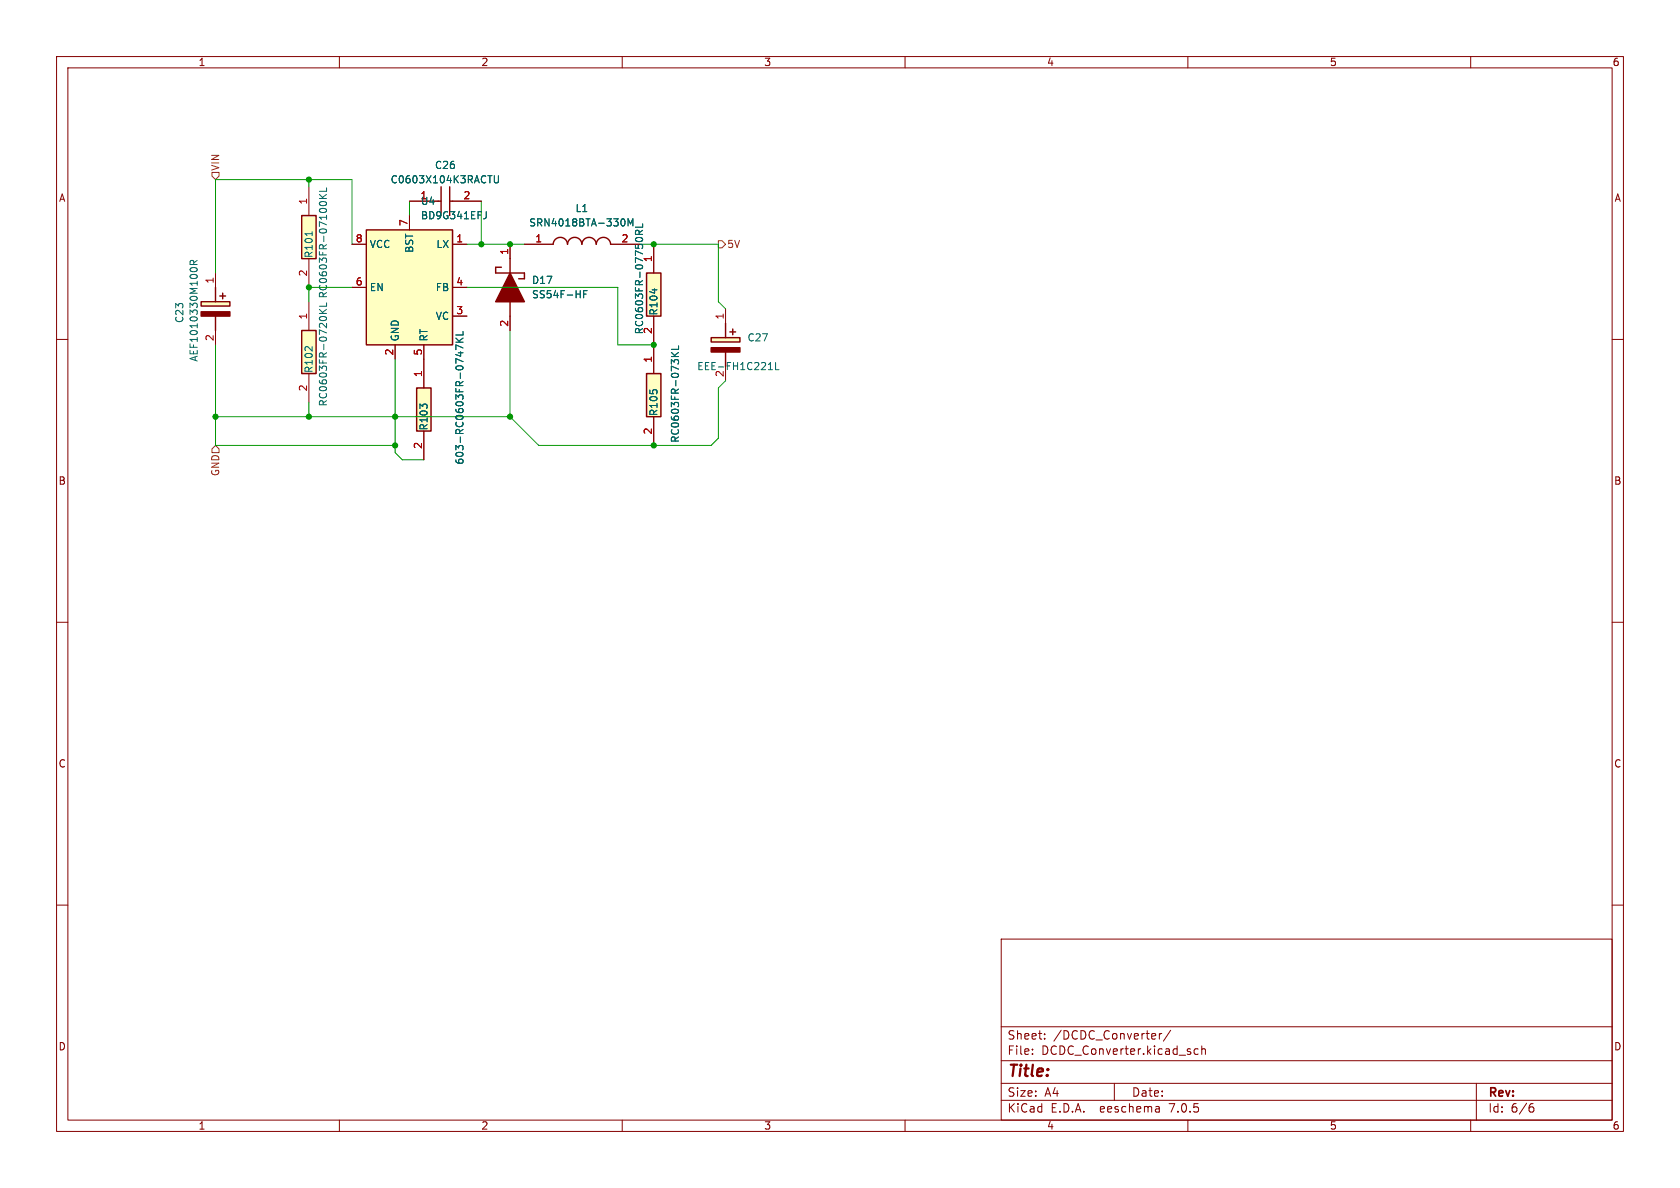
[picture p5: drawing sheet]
<svg xmlns="http://www.w3.org/2000/svg" width="297mm" height="210mm" viewBox="0 0 297 210" stroke-linecap="round" stroke-linejoin="round" font-family="sans-serif">
<g fill="none" stroke="#840000" stroke-width=".18">
<path d="M10 10h277v190h-277zM12 12h273v186h-273zM60 10v2M110 10v2M160 10v2M210 10v2M260 10v2M54.6 33v5.1M72.4 35.6h5.1M72.4 38.1v2.5M80 35.6h5.1M10 60h2"/>
<path d="M38.1 48.3v2.5M38.1 58.4v2.6M54.6 45.7v5.1M54.6 53.3v5.1M62.2 43.2h2.6M62.2 50.8h2.6M80 43.2h2.5M80 55.9h2.5M80 50.8h2.5M90.2 43.2v2.5M90.2 55.9v2.5M92.7 43.2h5.1"/>
<path d="M107.9 43.2h5.1M115.6 43.2v5.1M115.6 55.9v10.1M128.3 54.6v2.6M285 60h2M54.6 66v5.1M69.8 61v2.5M74.9 61v7.6M74.9 76.2v5.1M115.6 73.7v5M128.3 64.8v2.5M10 110h2"/>
<path d="M285 110h2M10 160h2M285 160h2M177 166h108v32h-108zM60 198v2M110 198v2M160 198v2M177 194.5h108M177 191.5h108M177 187.5h108M177 181.5h108M182.5 186.3v.1"/>
<path d="M182.5 185.5v.1M184.7 183.6v.1M184.7 182.8v.1M197 191.5v3M204.5 195.6l.4 .1 .1 .9M205 182.7v1M205 196.5l-.5 .1M205 196h-.5M205.4 182.7l-.3 .1-.1 .2M207 182.1l-1.3 2M210 198v2M211.8 185.5l-.4-.1-.3 .3v.4l.1 .2h.6"/>
<path d="M212.5 185.5l.2-.1 .3 .1 .1 .9M212.5 184.9v1.5M260 198v2M261 191.5v6.5M270.5 195.7h.4l.3 .3-.2 .5h-.5M271 195.1l-.5 .1"/>
</g>
<g fill="none" stroke="#840000" stroke-width=".25">
<path d="M53.3 38.1h2.6v7.6h-2.6zM77.5 35.6h.5M78 33v5.1M79.5 35.6h.5M79.5 33v5.1M35.6 53.3h5v.8h-5zM38.1 50.8v2.5M38.1 55.9v2.5M38.9 52.3h1M39.4 51.8v1M53.3 58.4h2.6v7.6h-2.6zM64.8 40.6h15.2v20.4h-15.2z"/>
<path d="M88.6 47.2h-1v1.1h5.1v1h-1M90.2 45.7v2.6M90.2 53.3v2.6M97.8 43.2a1.27 1.27 0 0 1 1.3-1.2 1.27 1.27 0 0 1 1.2 1.2 1.27 1.27 0 0 1 1.3-1.2 1.27 1.27 0 0 1 1.3 1.2 1.27 1.27 0 0 1 1.2-1.2 1.27 1.27 0 0 1 1.3 1.2 1.27 1.27 0 0 1 1.3-1.2 1.27 1.27 0 0 1 1.2 1.2M114.3 48.3h2.5v7.6h-2.5zM125.7 59.7h5.1v.8h-5.1zM128.3 57.2v2.5M129 58.7h1M129.5 58.2v1M73.7 68.6h2.5v7.6h-2.5zM114.3 66h2.5v7.7h-2.5zM128.3 62.2v2.6"/>
</g>
<g fill="#840000" stroke="#840000" stroke-width=".25">
<path d="M90.2 48.3l2.5 5h-5.1z"/>
<path d="M125.7 61.5h5.1v.7h-5.1z"/>
<path d="M35.6 55.1h5v.8h-5z"/>
</g>
<g fill="none" stroke="#006464" stroke-width=".18">
<path d="M56.5 35.1h1.2M56.5 34.4l.7 .7M56.6 35.8l.3-.2 .7 .2M57.7 33.2v.6h-1.2M57.7 34.4l-.7 .5M86 37.4v.9l-.4 .4M87.4 31.1v1l.2 .2h.4l.1-.2v-1M110.1 38.7a.68 .68 0 0 1 .4 .6 .68 .68 0 0 1-.4 .6M111 39.9v-1.2l.5 .9 .4-.9v1.2M113.6 39.6v.6h-1.3M33.7 47.4l.4-.1 .6 .1M34.3 46.8l-.1-.6-.2-.2-.3 .1-.1 .7h1.3"/>
<path d="M34.9 46l-.6 .5M55.2 41v.7M56.5 55.4h1.2M56.5 54.7l.7 .7M57.7 54.7l-.7 .5M57.7 53.5v.6h-1.2M80.6 59.8l.7 .7M81.9 59.8l-.8 .5M81.9 58.6v.6h-1.3M103.2 52h.4M103.8 51.4h-.6v1.2M113 41.4l-.1-.6-.1-.1-.3 .1-.2 .6h1.3"/>
<path d="M113.6 40.7l-.6 .4M80.6 60.5h1.3M81 62.4h.9M81.4 62.2v.8M81.9 61.5l-1.3-.5v.8M118.7 63h1.3M118.7 62.3l.7 .7M120 62.3l-.8 .5M120 61.2v.6h-1.3M135.8 65.3h.8M137.1 64.1v1.2h.6"/>
</g>
<g fill="#ffffc2" stroke="#ffffc2" stroke-width=".18">
<path d="M114.3 48.3h2.5v7.6h-2.5z"/>
<path d="M114.3 66h2.5v7.7h-2.5z"/>
<path d="M125.7 59.7h5.1v.8h-5.1z"/>
<path d="M73.7 68.6h2.5v7.6h-2.5z"/>
<path d="M64.8 40.6h15.2v20.4h-15.2z"/>
<path d="M53.3 58.4h2.6v7.6h-2.6z"/>
<path d="M53.3 38.1h2.6v7.6h-2.6z"/>
<path d="M35.6 53.3h5v.8h-5z"/>
</g>
<path d="M37.5 30.5h1.2v.6l-.6 .7-.6-.7zM127 42.5h.6l.7 .7-.7 .6h-.6zM38.1 78.7l.6 .7v.6h-1.2v-.6z" fill="none" stroke="#725600" stroke-width=".18"/>
<g fill="none" stroke="#009600" stroke-width=".18">
<path d="M54.6 31.8v1.2M72.4 35.6v2.5M85.1 35.6v7.6M62.2 43.2v-11.4h-24.1v16.5M62.2 50.8h-7.6v2.5M82.5 43.2h10.2M82.5 50.8h26.7v10.2h6.4M90.2 58.4v15.3M113 43.2h14v10.1l1.3 1.3M38.1 61v17.7h31.7M38.1 73.7h52.1M54.6 71.1v2.6"/>
<path d="M69.8 63.5v16.5l1.3 1.3h3.8M128.3 67.3l-1.3 1.3v8.9l-1.3 1.2h-30.5l-5-5"/>
</g>
<g fill="#009600" stroke="#009600" stroke-width=".18">
<circle cx="115.6" cy="78.7" r=".46"/>
<circle cx="115.6" cy="61" r=".46"/>
<circle cx="90.2" cy="73.7" r=".46"/>
<circle cx="115.6" cy="43.2" r=".46"/>
<circle cx="69.8" cy="78.7" r=".46"/>
<circle cx="69.8" cy="73.7" r=".46"/>
<circle cx="85.1" cy="43.2" r=".46"/>
<circle cx="90.2" cy="43.2" r=".46"/>
<circle cx="54.6" cy="73.7" r=".46"/>
<circle cx="54.6" cy="50.8" r=".46"/>
<circle cx="54.6" cy="31.8" r=".46"/>
<circle cx="38.1" cy="73.7" r=".46"/>
</g>
<text font-size="2.8" fill="#840000" x="178" y="190.8">Title:</text>
<g font-size="2.1" fill="#840000">
<text x="178" y="183.9">Sheet:</text>
<text x="186.2" y="183.9">/DCDC_Converter/</text>
<text x="178" y="186.6">File:</text>
<text x="184" y="186.6">DCDC_Converter.kicad_sch</text>
<text x="178" y="196.8">KiCad</text>
<text x="178" y="194">Size:</text>
<text x="184.6" y="194">A4</text>
<text x="185.7" y="196.8">E.D.A.</text>
<text x="194.4" y="196.8">eeschema</text>
<text x="200" y="194">Date:</text>
<text x="206.7" y="196.8">7.0.5</text>
<text x="263" y="194.2">Rev:</text>
<text x="263" y="196.8">Id:</text>
<text x="267" y="196.8">6/6</text>
</g>
<g font-size="1.8" fill="#840000">
<text x="35" y="11.8">1</text>
<text x="85" y="11.8">2</text>
<text x="135" y="11.8">3</text>
<text x="185" y="11.8">4</text>
<text x="235" y="11.8">5</text>
<text x="285" y="11.8">6</text>
<text x="10.4" y="35.8">A</text>
<text x="285.4" y="35.8">A</text>
<text x="10.3" y="85.8">B</text>
<text x="285.3" y="85.8">B</text>
<text x="10.3" y="135.8">C</text>
<text x="285.3" y="135.8">C</text>
<text x="10.3" y="185.8">D</text>
<text x="285.3" y="185.8">D</text>
<text x="35" y="199.8">1</text>
<text x="85" y="199.8">2</text>
<text x="135" y="199.8">3</text>
<text x="185" y="199.8">4</text>
<text x="235" y="199.8">5</text>
<text x="285" y="199.8">6</text>
</g>
<g font-size="1.8" fill="#725600">
<text x="38.9" y="30.3" transform="rotate(-90 38.9 30.3)">VIN</text>
<text x="128.5" y="44">5V</text>
<text x="38.9" y="84.2" transform="rotate(-90 38.9 84.2)">GND</text>
</g>
<g font-size="1.8" fill="#006464">
<text x="69" y="32.6">C0603X104K3RACTU</text>
<text x="74.3" y="35.3">1</text>
<text x="76.8" y="30">C26</text>
<text x="74.4" y="36.4">U4</text>
<text x="74.4" y="38.9">BD9G341EFJ</text>
<text x="93.5" y="40.2">SRN4018BTA-330M</text>
<text x="101.7" y="37.7">L1</text>
<text x="55.4" y="45.7" transform="rotate(-90 55.4 45.7)">R101</text>
<text x="65.3" y="44">VCC</text>
<text x="73.2" y="44.7" transform="rotate(-90 73.2 44.7)">BST</text>
<text x="77.1" y="44">LX</text>
<text x="58" y="52.8" transform="rotate(-90 58 52.8)">RC0603FR-07100KL</text>
<text x="65.3" y="51.6">EN</text>
<text x="77" y="51.6">FB</text>
<text x="94" y="50.4">D17</text>
<text x="94" y="52.9">SS54F-HF</text>
<text x="32.6" y="57.2" transform="rotate(-90 32.6 57.2)">C23</text>
<text x="77" y="56.7">VC</text>
<text x="113.9" y="59.2" transform="rotate(-90 113.9 59.2)">RC0603FR-07750RL</text>
<text x="116.4" y="55.8" transform="rotate(-90 116.4 55.8)">R104</text>
<text x="35.1" y="64" transform="rotate(-90 35.1 64)">AEF1010330M100R</text>
<text x="55.4" y="66" transform="rotate(-90 55.4 66)">R102</text>
<text x="70.7" y="60.5" transform="rotate(-90 70.7 60.5)">GND</text>
<text x="75.8" y="60.5" transform="rotate(-90 75.8 60.5)">RT</text>
<text x="123.2" y="65.6">EEE-FH1C221L</text>
<text x="132.1" y="60.5">C27</text>
<text x="58" y="71.9" transform="rotate(-90 58 71.9)">RC0603FR-0720KL</text>
<text x="75.8" y="76.2" transform="rotate(-90 75.8 76.2)">R103</text>
<text x="116.4" y="73.6" transform="rotate(-90 116.4 73.6)">R105</text>
<text x="82.1" y="82.2" transform="rotate(-90 82.1 82.2)">603-RC0603FR-0747KL</text>
<text x="120.2" y="78.3" transform="rotate(-90 120.2 78.3)">RC0603FR-073KL</text>
</g>
<g font-size="1.8" fill="#a90000">
<text x="81.9" y="35.3">2</text>
<text x="54.4" y="36.2" transform="rotate(-90 54.4 36.2)">1</text>
<text x="72.1" y="40" transform="rotate(-90 72.1 40)">7</text>
<text x="62.8" y="42.9">8</text>
<text x="80.6" y="42.9">1</text>
<text x="89.9" y="45.1" transform="rotate(-90 89.9 45.1)">1</text>
<text x="94.6" y="42.9">1</text>
<text x="109.8" y="42.9">2</text>
<text x="115.3" y="46.4" transform="rotate(-90 115.3 46.4)">1</text>
<text x="37.8" y="50.2" transform="rotate(-90 37.8 50.2)">1</text>
<text x="54.4" y="48.9" transform="rotate(-90 54.4 48.9)">2</text>
<text x="62.8" y="50.5">6</text>
<text x="80.6" y="50.5">4</text>
<text x="54.4" y="56.5" transform="rotate(-90 54.4 56.5)">1</text>
<text x="80.6" y="55.6">3</text>
<text x="89.9" y="57.8" transform="rotate(-90 89.9 57.8)">2</text>
<text x="115.3" y="59.1" transform="rotate(-90 115.3 59.1)">2</text>
<text x="128" y="56.5" transform="rotate(-90 128 56.5)">1</text>
<text x="37.8" y="60.4" transform="rotate(-90 37.8 60.4)">2</text>
<text x="69.6" y="62.9" transform="rotate(-90 69.6 62.9)">2</text>
<text x="74.7" y="62.9" transform="rotate(-90 74.7 62.9)">5</text>
<text x="115.3" y="64.2" transform="rotate(-90 115.3 64.2)">1</text>
<text x="54.4" y="69.2" transform="rotate(-90 54.4 69.2)">2</text>
<text x="74.7" y="66.7" transform="rotate(-90 74.7 66.7)">1</text>
<text x="128" y="66.7" transform="rotate(-90 128 66.7)">2</text>
<text x="115.3" y="76.9" transform="rotate(-90 115.3 76.9)">2</text>
<text x="74.7" y="79.4" transform="rotate(-90 74.7 79.4)">2</text>
</g>
</svg>
